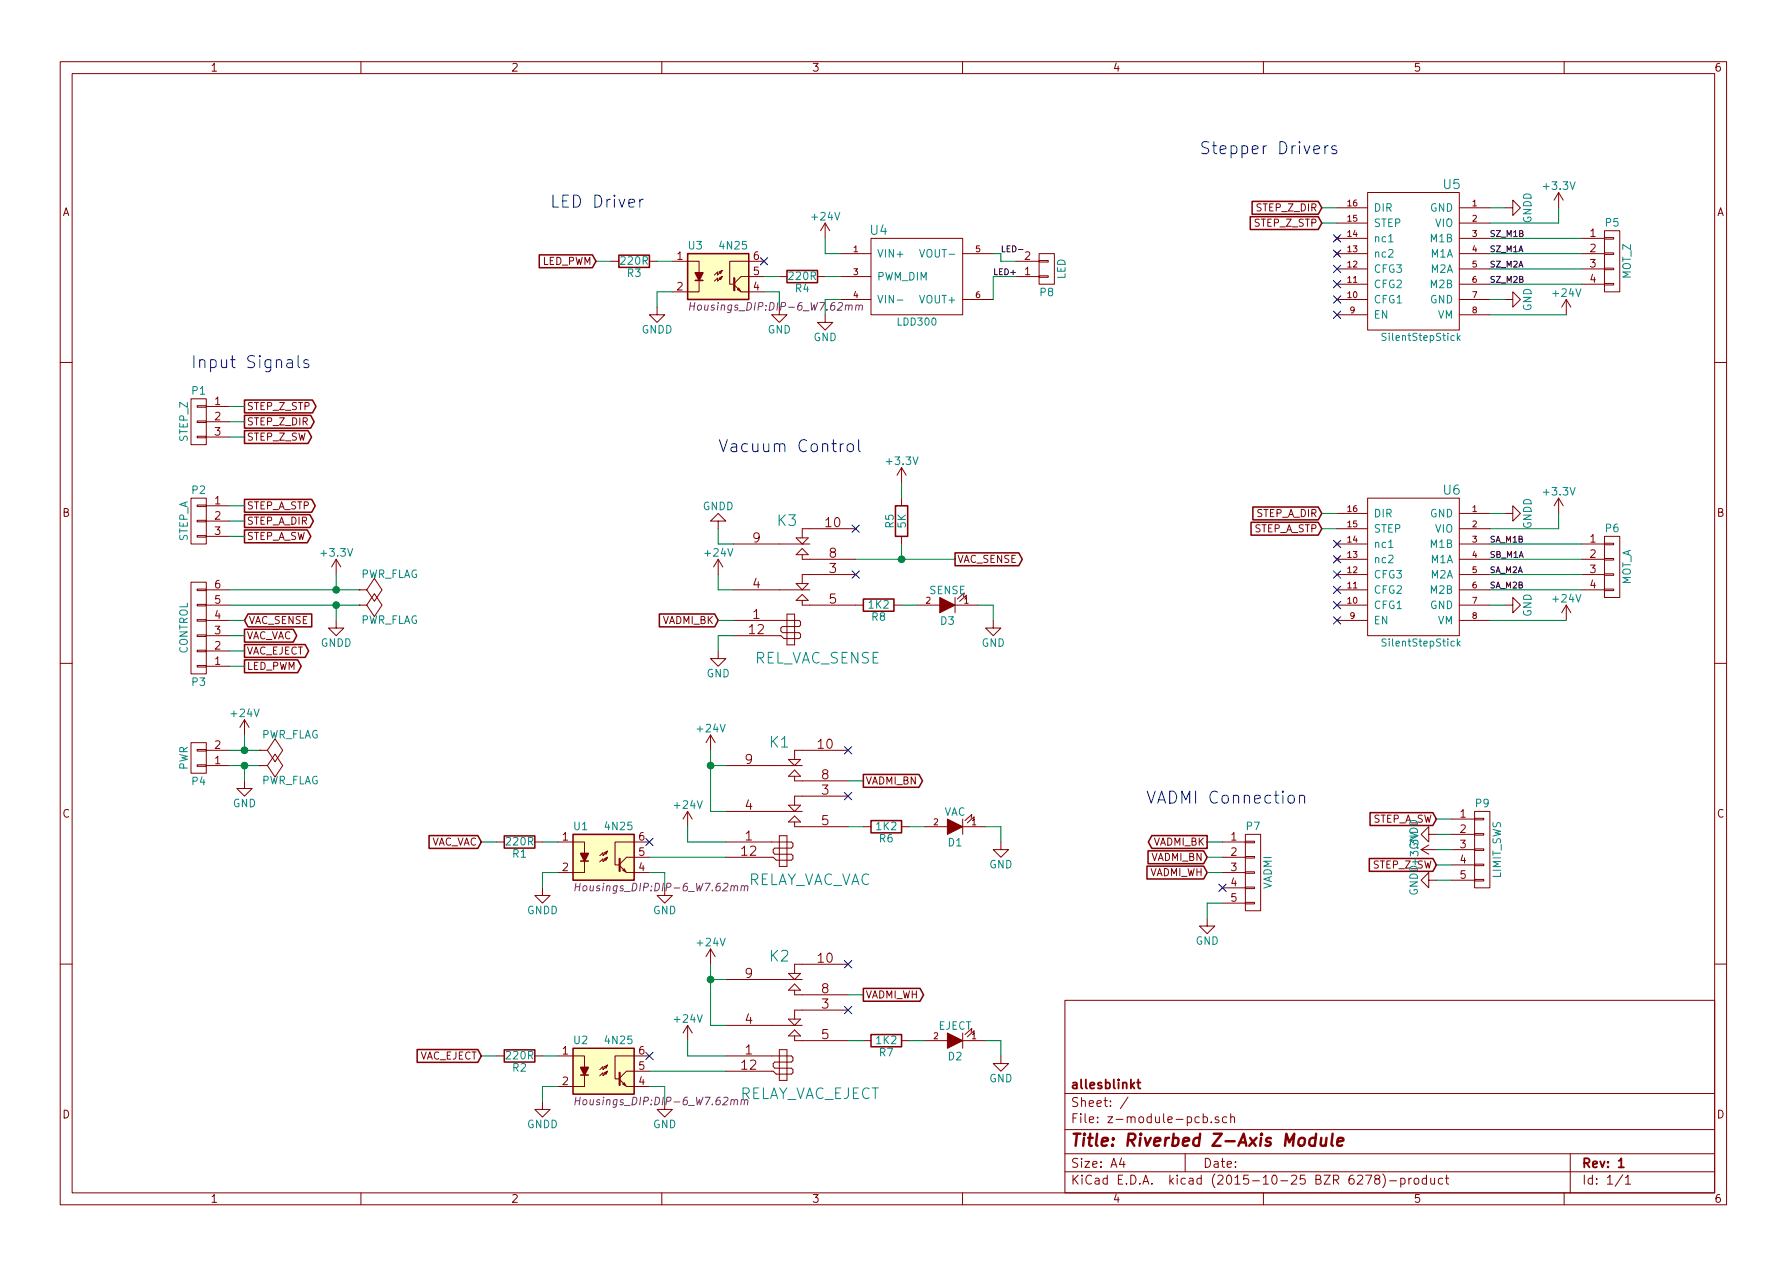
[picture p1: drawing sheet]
EESchema Schematic File Version 2
LIBS:power
LIBS:device
LIBS:transistors
LIBS:conn
LIBS:linear
LIBS:regul
LIBS:74xx
LIBS:cmos4000
LIBS:adc-dac
LIBS:memory
LIBS:xilinx
LIBS:microcontrollers
LIBS:dsp
LIBS:microchip
LIBS:analog_switches
LIBS:motorola
LIBS:texas
LIBS:intel
LIBS:audio
LIBS:interface
LIBS:digital-audio
LIBS:philips
LIBS:display
LIBS:cypress
LIBS:siliconi
LIBS:opto
LIBS:atmel
LIBS:contrib
LIBS:valves
LIBS:z-module
LIBS:z-module-pcb-cache
EELAYER 25 0
EELAYER END
$Descr A4 11693 8268
encoding utf-8
Sheet 1 1
Title "Riverbed Z-Axis Module"
Date ""
Rev "1"
Comp "allesblinkt"
Comment1 ""
Comment2 ""
Comment3 ""
Comment4 ""
$EndDescr
$Comp
L SilentStepStick U5
U 1 1
P 9250 1700
F 0 "U5" H 9000 2200 60  0000 C CNN
F 1 "SilentStepStick" H 9200 1200 47  0000 C CNN
F 2 "z-module-pcb:SilentStepStick" H 9250 1300 60  0001 C CNN
F 3 "" H 9250 1300 60  0000 C CNN
	1    9250 1700
	-1   0    0    -1  
$EndComp
$Comp
L GND #PWR01
U 1 1
P 9850 1950
F 0 "#PWR01" H 9850 1700 50  0001 C CNN
F 1 "GND" H 9850 1800 50  0000 C CNN
F 2 "" H 9850 1950 60  0000 C CNN
F 3 "" H 9850 1950 60  0000 C CNN
	1    9850 1950
	0    -1   -1   0   
$EndComp
$Comp
L +24V #PWR02
U 1 1
P 10250 2050
F 0 "#PWR02" H 10250 1900 50  0001 C CNN
F 1 "+24V" H 10250 2190 50  0000 C CNN
F 2 "" H 10250 2050 60  0000 C CNN
F 3 "" H 10250 2050 60  0000 C CNN
	1    10250 2050
	1    0    0    -1  
$EndComp
$Comp
L CONN_01X04 P5
U 1 1
P 10550 1700
F 0 "P5" H 10550 1950 50  0000 C CNN
F 1 "MOT_Z" V 10650 1700 50  0000 C CNN
F 2 "z-module-pcb:AKL_182-04" H 10550 1700 60  0001 C CNN
F 3 "" H 10550 1700 60  0000 C CNN
	1    10550 1700
	1    0    0    -1  
$EndComp
NoConn ~ 8750 2050
NoConn ~ 8750 1550
NoConn ~ 8750 1650
$Comp
L RELAY_AXICOM_V23079 K3
U 1 1
P 5200 3800
F 0 "K3" H 5150 4200 70  0000 C CNN
F 1 "REL_VAC_SENSE" H 5350 3300 70  0000 C CNN
F 2 "z-module-pcb:AxicomRelay-V23079" H 5200 3800 60  0001 C CNN
F 3 "" H 5200 3800 60  0000 C CNN
F 4 "HFD3-024" H 5200 3800 60  0001 C CNN "Order"
	1    5200 3800
	1    0    0    -1  
$EndComp
Text GLabel 1600 2750 2    47   Output ~ 0
STEP_Z_DIR
Text GLabel 1600 2650 2    47   Output ~ 0
STEP_Z_STP
Text GLabel 1600 2850 2    47   Output ~ 0
STEP_Z_SW
Text GLabel 1600 3400 2    47   Output ~ 0
STEP_A_DIR
Text GLabel 1600 3300 2    47   Output ~ 0
STEP_A_STP
Text GLabel 1600 3500 2    47   Output ~ 0
STEP_A_SW
$Comp
L CONN_01X06 P3
U 1 1
P 1300 4100
F 0 "P3" H 1300 4450 50  0000 C CNN
F 1 "CONTROL" V 1400 4100 50  0000 C CNN
F 2 "z-module-pcb:AKL_182-06" H 1300 4100 60  0001 C CNN
F 3 "" H 1300 4100 60  0000 C CNN
	1    1300 4100
	-1   0    0    1   
$EndComp
$Comp
L CONN_01X03 P1
U 1 1
P 1300 2750
F 0 "P1" H 1300 2950 50  0000 C CNN
F 1 "STEP_Z" V 1400 2750 50  0000 C CNN
F 2 "z-module-pcb:AKL_182-03" H 1300 2750 60  0001 C CNN
F 3 "" H 1300 2750 60  0000 C CNN
	1    1300 2750
	-1   0    0    -1  
$EndComp
$Comp
L CONN_01X03 P2
U 1 1
P 1300 3400
F 0 "P2" H 1300 3600 50  0000 C CNN
F 1 "STEP_A" V 1400 3400 50  0000 C CNN
F 2 "z-module-pcb:AKL_182-03" H 1300 3400 60  0001 C CNN
F 3 "" H 1300 3400 60  0000 C CNN
	1    1300 3400
	-1   0    0    -1  
$EndComp
$Comp
L GND #PWR03
U 1 1
P 1600 5100
F 0 "#PWR03" H 1600 4850 50  0001 C CNN
F 1 "GND" H 1600 4950 50  0000 C CNN
F 2 "" H 1600 5100 60  0000 C CNN
F 3 "" H 1600 5100 60  0000 C CNN
	1    1600 5100
	1    0    0    -1  
$EndComp
$Comp
L +3.3V #PWR04
U 1 1
P 2200 3750
F 0 "#PWR04" H 2200 3600 50  0001 C CNN
F 1 "+3.3V" H 2200 3890 50  0000 C CNN
F 2 "" H 2200 3750 60  0000 C CNN
F 3 "" H 2200 3750 60  0000 C CNN
	1    2200 3750
	1    0    0    -1  
$EndComp
$Comp
L +24V #PWR05
U 1 1
P 1600 4800
F 0 "#PWR05" H 1600 4650 50  0001 C CNN
F 1 "+24V" H 1600 4940 50  0000 C CNN
F 2 "" H 1600 4800 60  0000 C CNN
F 3 "" H 1600 4800 60  0000 C CNN
	1    1600 4800
	1    0    0    -1  
$EndComp
$Comp
L GNDD #PWR06
U 1 1
P 9850 1350
F 0 "#PWR06" H 9850 1100 50  0001 C CNN
F 1 "GNDD" H 9850 1200 50  0000 C CNN
F 2 "" H 9850 1350 60  0000 C CNN
F 3 "" H 9850 1350 60  0000 C CNN
	1    9850 1350
	0    -1   -1   0   
$EndComp
Text GLabel 1600 4350 2    47   Output ~ 0
LED_PWM
$Comp
L CONN_01X02 P4
U 1 1
P 1300 4950
F 0 "P4" H 1300 5100 50  0000 C CNN
F 1 "PWR" V 1400 4950 50  0000 C CNN
F 2 "z-module-pcb:AKL_182-02" H 1300 4950 60  0001 C CNN
F 3 "" H 1300 4950 60  0000 C CNN
	1    1300 4950
	-1   0    0    1   
$EndComp
Text GLabel 1600 4150 2    47   Output ~ 0
VAC_VAC
Text GLabel 1600 4250 2    47   Output ~ 0
VAC_EJECT
Text GLabel 1600 4050 2    47   Input ~ 0
VAC_SENSE
Wire Wire Line
	9750 1950 9850 1950
Wire Wire Line
	9750 2050 10250 2050
Wire Wire Line
	9750 1550 10350 1550
Wire Wire Line
	9750 1650 10350 1650
Wire Wire Line
	9750 1750 10350 1750
Wire Wire Line
	9750 1850 10350 1850
Wire Wire Line
	9750 1350 9850 1350
Wire Wire Line
	9750 1450 10200 1450
Wire Wire Line
	10200 1450 10200 1350
Wire Wire Line
	1500 2650 1600 2650
Wire Wire Line
	1500 2750 1600 2750
Wire Wire Line
	1500 2850 1600 2850
Wire Wire Line
	1500 3300 1600 3300
Wire Wire Line
	1500 3400 1600 3400
Wire Wire Line
	1500 3500 1600 3500
Wire Wire Line
	1500 3850 2350 3850
Wire Wire Line
	1500 3950 2350 3950
Wire Wire Line
	2200 3850 2200 3750
Wire Wire Line
	1500 4150 1600 4150
Wire Wire Line
	1500 4250 1600 4250
Wire Wire Line
	1500 4050 1600 4050
Wire Wire Line
	4700 3450 4700 3550
Wire Wire Line
	4700 3550 4800 3550
$Comp
L +3.3V #PWR07
U 1 1
P 5900 3150
F 0 "#PWR07" H 5900 3000 50  0001 C CNN
F 1 "+3.3V" H 5900 3290 50  0000 C CNN
F 2 "" H 5900 3150 60  0000 C CNN
F 3 "" H 5900 3150 60  0000 C CNN
	1    5900 3150
	1    0    0    -1  
$EndComp
Text GLabel 6250 3650 2    47   Output ~ 0
VAC_SENSE
Wire Wire Line
	5600 3650 6250 3650
NoConn ~ 5600 3450
NoConn ~ 5600 3750
Text GLabel 8650 1450 0    47   Input ~ 0
STEP_Z_STP
Wire Wire Line
	8650 1450 8750 1450
Text GLabel 8650 1350 0    47   Input ~ 0
STEP_Z_DIR
Wire Wire Line
	8650 1350 8750 1350
$Comp
L GND #PWR08
U 1 1
P 4700 4250
F 0 "#PWR08" H 4700 4000 50  0001 C CNN
F 1 "GND" H 4700 4100 50  0000 C CNN
F 2 "" H 4700 4250 60  0000 C CNN
F 3 "" H 4700 4250 60  0000 C CNN
	1    4700 4250
	1    0    0    -1  
$EndComp
Wire Wire Line
	4700 4250 4700 4150
Wire Wire Line
	4700 4150 4800 4150
$Comp
L CONN_01X02 P8
U 1 1
P 6850 1750
F 0 "P8" H 6850 1900 50  0000 C CNN
F 1 "LED" V 6950 1750 50  0000 C CNN
F 2 "z-module-pcb:AKL_182-02" H 6850 1750 60  0001 C CNN
F 3 "" H 6850 1750 60  0000 C CNN
	1    6850 1750
	1    0    0    1   
$EndComp
Text GLabel 7900 5600 0    47   Input ~ 0
VADMI_BN
Wire Wire Line
	8000 5600 7900 5600
Text GLabel 7900 5700 0    47   Input ~ 0
VADMI_WH
Wire Wire Line
	7900 5700 8000 5700
Text GLabel 7900 5500 0    47   Output ~ 0
VADMI_BK
$Comp
L CONN_01X05 P7
U 1 1
P 8200 5700
F 0 "P7" H 8200 6000 50  0000 C CNN
F 1 "VADMI" V 8300 5700 50  0000 C CNN
F 2 "z-module-pcb:AKL_182-05" H 8200 5700 60  0001 C CNN
F 3 "" H 8200 5700 60  0000 C CNN
	1    8200 5700
	1    0    0    -1  
$EndComp
Wire Wire Line
	7900 5500 8000 5500
NoConn ~ 8000 5800
$Comp
L RELAY_AXICOM_V23079 K1
U 1 1
P 5150 5250
F 0 "K1" H 5100 5650 70  0000 C CNN
F 1 "RELAY_VAC_VAC" H 5300 4750 70  0000 C CNN
F 2 "z-module-pcb:AxicomRelay-V23079" H 5150 5250 60  0001 C CNN
F 3 "" H 5150 5250 60  0000 C CNN
F 4 "HFD3-024" H 5150 5250 60  0001 C CNN "Order"
	1    5150 5250
	1    0    0    -1  
$EndComp
Text GLabel 5650 5100 2    47   Output ~ 0
VADMI_BN
Wire Wire Line
	5550 5100 5650 5100
Text GLabel 5650 6500 2    47   Output ~ 0
VADMI_WH
$Comp
L RELAY_AXICOM_V23079 K2
U 1 1
P 5150 6650
F 0 "K2" H 5100 7050 70  0000 C CNN
F 1 "RELAY_VAC_EJECT" H 5300 6150 70  0000 C CNN
F 2 "z-module-pcb:AxicomRelay-V23079" H 5150 6650 60  0001 C CNN
F 3 "" H 5150 6650 60  0000 C CNN
F 4 "HFD3-024" H 5150 6650 60  0001 C CNN "Order"
	1    5150 6650
	1    0    0    -1  
$EndComp
Wire Wire Line
	5550 6500 5650 6500
NoConn ~ 5550 4900
NoConn ~ 5550 6600
NoConn ~ 5550 6300
$Comp
L +24V #PWR09
U 1 1
P 4500 5400
F 0 "#PWR09" H 4500 5250 50  0001 C CNN
F 1 "+24V" H 4500 5540 50  0000 C CNN
F 2 "" H 4500 5400 60  0000 C CNN
F 3 "" H 4500 5400 60  0000 C CNN
	1    4500 5400
	1    0    0    -1  
$EndComp
Wire Wire Line
	4500 5400 4500 5500
Wire Wire Line
	4500 5500 4750 5500
$Comp
L +24V #PWR010
U 1 1
P 4500 6800
F 0 "#PWR010" H 4500 6650 50  0001 C CNN
F 1 "+24V" H 4500 6940 50  0000 C CNN
F 2 "" H 4500 6800 60  0000 C CNN
F 3 "" H 4500 6800 60  0000 C CNN
	1    4500 6800
	1    0    0    -1  
$EndComp
Wire Wire Line
	4500 6800 4500 6900
Wire Wire Line
	4500 6900 4750 6900
Wire Wire Line
	7900 5900 8000 5900
$Comp
L GND #PWR011
U 1 1
P 7900 6000
F 0 "#PWR011" H 7900 5750 50  0001 C CNN
F 1 "GND" H 7900 5850 50  0000 C CNN
F 2 "" H 7900 6000 60  0000 C CNN
F 3 "" H 7900 6000 60  0000 C CNN
	1    7900 6000
	1    0    0    -1  
$EndComp
Wire Wire Line
	7900 5900 7900 6000
Text GLabel 4700 4050 0    47   Input ~ 0
VADMI_BK
Wire Wire Line
	4700 4050 4800 4050
$Comp
L +24V #PWR012
U 1 1
P 4650 4900
F 0 "#PWR012" H 4650 4750 50  0001 C CNN
F 1 "+24V" H 4650 5040 50  0000 C CNN
F 2 "" H 4650 4900 60  0000 C CNN
F 3 "" H 4650 4900 60  0000 C CNN
	1    4650 4900
	1    0    0    -1  
$EndComp
Wire Wire Line
	4650 4900 4650 5300
Wire Wire Line
	4650 5000 4750 5000
$Comp
L +24V #PWR013
U 1 1
P 4650 6300
F 0 "#PWR013" H 4650 6150 50  0001 C CNN
F 1 "+24V" H 4650 6440 50  0000 C CNN
F 2 "" H 4650 6300 60  0000 C CNN
F 3 "" H 4650 6300 60  0000 C CNN
	1    4650 6300
	1    0    0    -1  
$EndComp
Wire Wire Line
	4650 6300 4650 6700
Wire Wire Line
	4650 6400 4750 6400
NoConn ~ 8750 1750
Wire Wire Line
	4650 5300 4750 5300
Connection ~ 4650 5000
Wire Wire Line
	4700 3750 4700 3850
Wire Wire Line
	4700 3850 4800 3850
NoConn ~ 5550 5200
$Comp
L R R7
U 1 1
P 5800 6800
F 0 "R7" V 5880 6800 50  0000 C CNN
F 1 "1K2" V 5800 6800 50  0000 C CNN
F 2 "Resistors_ThroughHole:Resistor_Horizontal_RM10mm" V 5730 6800 30  0001 C CNN
F 3 "" H 5800 6800 30  0000 C CNN
	1    5800 6800
	0    1    1    0   
$EndComp
Wire Wire Line
	5550 5400 5650 5400
$Comp
L LED D2
U 1 1
P 6250 6800
F 0 "D2" H 6250 6900 50  0000 C CNN
F 1 "EJECT" H 6250 6700 50  0000 C CNN
F 2 "LEDs:LED-3MM" H 6250 6800 60  0001 C CNN
F 3 "" H 6250 6800 60  0000 C CNN
	1    6250 6800
	-1   0    0    1   
$EndComp
Wire Wire Line
	5950 6800 6050 6800
$Comp
L GND #PWR014
U 1 1
P 6550 6900
F 0 "#PWR014" H 6550 6650 50  0001 C CNN
F 1 "GND" H 6550 6750 50  0000 C CNN
F 2 "" H 6550 6900 60  0000 C CNN
F 3 "" H 6550 6900 60  0000 C CNN
	1    6550 6900
	1    0    0    -1  
$EndComp
Wire Wire Line
	6450 6800 6550 6800
Wire Wire Line
	6550 6800 6550 6900
$Comp
L R R6
U 1 1
P 5800 5400
F 0 "R6" V 5880 5400 50  0000 C CNN
F 1 "1K2" V 5800 5400 50  0000 C CNN
F 2 "Resistors_ThroughHole:Resistor_Horizontal_RM10mm" V 5730 5400 30  0001 C CNN
F 3 "" H 5800 5400 30  0000 C CNN
	1    5800 5400
	0    1    1    0   
$EndComp
$Comp
L LED D1
U 1 1
P 6250 5400
F 0 "D1" H 6250 5500 50  0000 C CNN
F 1 "VAC" H 6250 5300 50  0000 C CNN
F 2 "LEDs:LED-3MM" H 6250 5400 60  0001 C CNN
F 3 "" H 6250 5400 60  0000 C CNN
	1    6250 5400
	-1   0    0    1   
$EndComp
Wire Wire Line
	5950 5400 6050 5400
$Comp
L GND #PWR015
U 1 1
P 6550 5500
F 0 "#PWR015" H 6550 5250 50  0001 C CNN
F 1 "GND" H 6550 5350 50  0000 C CNN
F 2 "" H 6550 5500 60  0000 C CNN
F 3 "" H 6550 5500 60  0000 C CNN
	1    6550 5500
	1    0    0    -1  
$EndComp
Wire Wire Line
	6450 5400 6550 5400
Wire Wire Line
	6550 5400 6550 5500
Wire Wire Line
	5550 6800 5650 6800
Wire Wire Line
	4650 6700 4750 6700
Connection ~ 4650 6400
$Comp
L R R8
U 1 1
P 5750 3950
F 0 "R8" V 5830 3950 50  0000 C CNN
F 1 "1K2" V 5750 3950 50  0000 C CNN
F 2 "Resistors_ThroughHole:Resistor_Horizontal_RM10mm" V 5680 3950 30  0001 C CNN
F 3 "" H 5750 3950 30  0000 C CNN
	1    5750 3950
	0    1    1    0   
$EndComp
$Comp
L LED D3
U 1 1
P 6200 3950
F 0 "D3" H 6200 4050 50  0000 C CNN
F 1 "SENSE" H 6200 3850 50  0000 C CNN
F 2 "LEDs:LED-3MM" H 6200 3950 60  0001 C CNN
F 3 "" H 6200 3950 60  0000 C CNN
	1    6200 3950
	-1   0    0    1   
$EndComp
Wire Wire Line
	5900 3950 6000 3950
$Comp
L GND #PWR016
U 1 1
P 6500 4050
F 0 "#PWR016" H 6500 3800 50  0001 C CNN
F 1 "GND" H 6500 3900 50  0000 C CNN
F 2 "" H 6500 4050 60  0000 C CNN
F 3 "" H 6500 4050 60  0000 C CNN
	1    6500 4050
	1    0    0    -1  
$EndComp
Wire Wire Line
	6400 3950 6500 3950
Wire Wire Line
	6500 3950 6500 4050
$Comp
L R R5
U 1 1
P 5900 3400
F 0 "R5" V 5980 3400 50  0000 C CNN
F 1 "5K" V 5900 3400 50  0000 C CNN
F 2 "Resistors_ThroughHole:Resistor_Horizontal_RM10mm" V 5830 3400 30  0001 C CNN
F 3 "" H 5900 3400 30  0000 C CNN
	1    5900 3400
	-1   0    0    1   
$EndComp
$Comp
L GNDD #PWR017
U 1 1
P 4700 3450
F 0 "#PWR017" H 4700 3200 50  0001 C CNN
F 1 "GNDD" H 4700 3300 50  0000 C CNN
F 2 "" H 4700 3450 60  0000 C CNN
F 3 "" H 4700 3450 60  0000 C CNN
	1    4700 3450
	-1   0    0    1   
$EndComp
Wire Wire Line
	5900 3150 5900 3250
$Comp
L +24V #PWR018
U 1 1
P 4700 3750
F 0 "#PWR018" H 4700 3600 50  0001 C CNN
F 1 "+24V" H 4700 3890 50  0000 C CNN
F 2 "" H 4700 3750 60  0000 C CNN
F 3 "" H 4700 3750 60  0000 C CNN
	1    4700 3750
	1    0    0    -1  
$EndComp
$Comp
L 4N25 U1
U 1 1
P 3950 5600
F 0 "U1" H 3750 5800 50  0000 L CNN
F 1 "4N25" H 3950 5800 50  0000 L CNN
F 2 "Housings_DIP:DIP-6_W7.62mm" H 3750 5400 50  0000 L CIN
F 3 "" H 3950 5600 50  0000 L CNN
	1    3950 5600
	1    0    0    -1  
$EndComp
$Comp
L GND #PWR019
U 1 1
P 4350 5800
F 0 "#PWR019" H 4350 5550 50  0001 C CNN
F 1 "GND" H 4350 5650 50  0000 C CNN
F 2 "" H 4350 5800 60  0000 C CNN
F 3 "" H 4350 5800 60  0000 C CNN
	1    4350 5800
	1    0    0    -1  
$EndComp
Wire Wire Line
	4250 5700 4350 5700
Wire Wire Line
	4350 5700 4350 5800
Wire Wire Line
	4250 5600 4750 5600
NoConn ~ 4250 5500
$Comp
L 4N25 U2
U 1 1
P 3950 7000
F 0 "U2" H 3750 7200 50  0000 L CNN
F 1 "4N25" H 3950 7200 50  0000 L CNN
F 2 "Housings_DIP:DIP-6_W7.62mm" H 3750 6800 50  0000 L CIN
F 3 "" H 3950 7000 50  0000 L CNN
	1    3950 7000
	1    0    0    -1  
$EndComp
$Comp
L GND #PWR020
U 1 1
P 4350 7200
F 0 "#PWR020" H 4350 6950 50  0001 C CNN
F 1 "GND" H 4350 7050 50  0000 C CNN
F 2 "" H 4350 7200 60  0000 C CNN
F 3 "" H 4350 7200 60  0000 C CNN
	1    4350 7200
	1    0    0    -1  
$EndComp
Wire Wire Line
	4250 7100 4350 7100
Wire Wire Line
	4250 7000 4750 7000
NoConn ~ 4250 6900
Text GLabel 3150 5500 0    47   Input ~ 0
VAC_VAC
Wire Wire Line
	3550 5500 3650 5500
$Comp
L GNDD #PWR021
U 1 1
P 3550 5800
F 0 "#PWR021" H 3550 5550 50  0001 C CNN
F 1 "GNDD" H 3550 5650 50  0000 C CNN
F 2 "" H 3550 5800 60  0000 C CNN
F 3 "" H 3550 5800 60  0000 C CNN
	1    3550 5800
	1    0    0    -1  
$EndComp
Wire Wire Line
	3650 5700 3550 5700
Wire Wire Line
	3550 5700 3550 5800
$Comp
L GNDD #PWR022
U 1 1
P 3550 7200
F 0 "#PWR022" H 3550 6950 50  0001 C CNN
F 1 "GNDD" H 3550 7050 50  0000 C CNN
F 2 "" H 3550 7200 60  0000 C CNN
F 3 "" H 3550 7200 60  0000 C CNN
	1    3550 7200
	1    0    0    -1  
$EndComp
Wire Wire Line
	3650 7100 3550 7100
Wire Wire Line
	3550 7100 3550 7200
Text GLabel 3150 6900 0    47   Input ~ 0
VAC_EJECT
Wire Wire Line
	3550 6900 3650 6900
$Comp
L R R1
U 1 1
P 3400 5500
F 0 "R1" V 3480 5500 50  0000 C CNN
F 1 "220R" V 3400 5500 50  0000 C CNN
F 2 "Resistors_ThroughHole:Resistor_Horizontal_RM10mm" V 3330 5500 30  0001 C CNN
F 3 "" H 3400 5500 30  0000 C CNN
	1    3400 5500
	0    1    1    0   
$EndComp
Wire Wire Line
	3150 5500 3250 5500
$Comp
L R R2
U 1 1
P 3400 6900
F 0 "R2" V 3480 6900 50  0000 C CNN
F 1 "220R" V 3400 6900 50  0000 C CNN
F 2 "Resistors_ThroughHole:Resistor_Horizontal_RM10mm" V 3330 6900 30  0001 C CNN
F 3 "" H 3400 6900 30  0000 C CNN
	1    3400 6900
	0    1    1    0   
$EndComp
Wire Wire Line
	3150 6900 3250 6900
Text Label 9750 1550 0    39   ~ 0
SZ_M1B
Text Label 9750 1650 0    39   ~ 0
SZ_M1A
Text Label 9750 1750 0    39   ~ 0
SZ_M2A
Text Label 9750 1850 0    39   ~ 0
SZ_M2B
$Comp
L SilentStepStick U6
U 1 1
P 9250 3700
F 0 "U6" H 9000 4200 60  0000 C CNN
F 1 "SilentStepStick" H 9200 3200 47  0000 C CNN
F 2 "z-module-pcb:SilentStepStick" H 9250 3300 60  0001 C CNN
F 3 "" H 9250 3300 60  0000 C CNN
	1    9250 3700
	-1   0    0    -1  
$EndComp
$Comp
L GND #PWR023
U 1 1
P 9850 3950
F 0 "#PWR023" H 9850 3700 50  0001 C CNN
F 1 "GND" H 9850 3800 50  0000 C CNN
F 2 "" H 9850 3950 60  0000 C CNN
F 3 "" H 9850 3950 60  0000 C CNN
	1    9850 3950
	0    -1   -1   0   
$EndComp
$Comp
L +24V #PWR024
U 1 1
P 10250 4050
F 0 "#PWR024" H 10250 3900 50  0001 C CNN
F 1 "+24V" H 10250 4190 50  0000 C CNN
F 2 "" H 10250 4050 60  0000 C CNN
F 3 "" H 10250 4050 60  0000 C CNN
	1    10250 4050
	1    0    0    -1  
$EndComp
$Comp
L CONN_01X04 P6
U 1 1
P 10550 3700
F 0 "P6" H 10550 3950 50  0000 C CNN
F 1 "MOT_A" V 10650 3700 50  0000 C CNN
F 2 "z-module-pcb:AKL_182-04" H 10550 3700 60  0001 C CNN
F 3 "" H 10550 3700 60  0000 C CNN
	1    10550 3700
	1    0    0    -1  
$EndComp
NoConn ~ 8750 4050
NoConn ~ 8750 3550
NoConn ~ 8750 3650
$Comp
L GNDD #PWR025
U 1 1
P 9850 3350
F 0 "#PWR025" H 9850 3100 50  0001 C CNN
F 1 "GNDD" H 9850 3200 50  0000 C CNN
F 2 "" H 9850 3350 60  0000 C CNN
F 3 "" H 9850 3350 60  0000 C CNN
	1    9850 3350
	0    -1   -1   0   
$EndComp
Wire Wire Line
	9750 3950 9850 3950
Wire Wire Line
	9750 4050 10250 4050
Wire Wire Line
	9750 3550 10350 3550
Wire Wire Line
	9750 3650 10350 3650
Wire Wire Line
	9750 3750 10350 3750
Wire Wire Line
	9750 3850 10350 3850
Wire Wire Line
	9750 3350 9850 3350
Wire Wire Line
	9750 3450 10200 3450
Wire Wire Line
	10200 3450 10200 3350
Text GLabel 8650 3450 0    47   Input ~ 0
STEP_A_STP
Wire Wire Line
	8650 3450 8750 3450
Text GLabel 8650 3350 0    47   Input ~ 0
STEP_A_DIR
Wire Wire Line
	8650 3350 8750 3350
NoConn ~ 8750 3750
Text Label 9750 3550 0    39   ~ 0
SA_M1B
Text Label 9750 3650 0    39   ~ 0
SB_M1A
Text Label 9750 3750 0    39   ~ 0
SA_M2A
Text Label 9750 3850 0    39   ~ 0
SA_M2B
$Comp
L 4N25 U3
U 1 1
P 4700 1800
F 0 "U3" H 4500 2000 50  0000 L CNN
F 1 "4N25" H 4700 2000 50  0000 L CNN
F 2 "Housings_DIP:DIP-6_W7.62mm" H 4500 1600 50  0000 L CIN
F 3 "" H 4700 1800 50  0000 L CNN
	1    4700 1800
	1    0    0    -1  
$EndComp
$Comp
L GND #PWR026
U 1 1
P 5100 2000
F 0 "#PWR026" H 5100 1750 50  0001 C CNN
F 1 "GND" H 5100 1850 50  0000 C CNN
F 2 "" H 5100 2000 60  0000 C CNN
F 3 "" H 5100 2000 60  0000 C CNN
	1    5100 2000
	1    0    0    -1  
$EndComp
Wire Wire Line
	5000 1900 5100 1900
Wire Wire Line
	5100 1900 5100 2000
NoConn ~ 5000 1700
Wire Wire Line
	4300 1700 4400 1700
$Comp
L GNDD #PWR027
U 1 1
P 4300 2000
F 0 "#PWR027" H 4300 1750 50  0001 C CNN
F 1 "GNDD" H 4300 1850 50  0000 C CNN
F 2 "" H 4300 2000 60  0000 C CNN
F 3 "" H 4300 2000 60  0000 C CNN
	1    4300 2000
	1    0    0    -1  
$EndComp
Wire Wire Line
	4400 1900 4300 1900
Wire Wire Line
	4300 1900 4300 2000
$Comp
L R R3
U 1 1
P 4150 1700
F 0 "R3" V 4230 1700 50  0000 C CNN
F 1 "220R" V 4150 1700 50  0000 C CNN
F 2 "Resistors_ThroughHole:Resistor_Horizontal_RM10mm" V 4080 1700 30  0001 C CNN
F 3 "" H 4150 1700 30  0000 C CNN
	1    4150 1700
	0    1    1    0   
$EndComp
Wire Wire Line
	3900 1700 4000 1700
$Comp
L LDD300 U4
U 1 1
P 6000 1800
F 0 "U4" H 5750 2100 60  0000 C CNN
F 1 "LDD300" H 6000 1500 47  0000 C CNN
F 2 "z-module-pcb:Meanwell_LDD300" H 6000 1400 60  0001 C CNN
F 3 "" H 6000 1400 60  0000 C CNN
	1    6000 1800
	1    0    0    -1  
$EndComp
Wire Wire Line
	6500 1950 6500 1800
Wire Wire Line
	6500 1800 6650 1800
Wire Wire Line
	6650 1700 6550 1700
Wire Wire Line
	6550 1700 6550 1650
Wire Wire Line
	6550 1650 6500 1650
$Comp
L +3.3V #PWR028
U 1 1
P 10200 1350
F 0 "#PWR028" H 10200 1200 50  0001 C CNN
F 1 "+3.3V" H 10200 1490 50  0000 C CNN
F 2 "" H 10200 1350 60  0000 C CNN
F 3 "" H 10200 1350 60  0000 C CNN
	1    10200 1350
	1    0    0    -1  
$EndComp
$Comp
L +3.3V #PWR029
U 1 1
P 10200 3350
F 0 "#PWR029" H 10200 3200 50  0001 C CNN
F 1 "+3.3V" H 10200 3490 50  0000 C CNN
F 2 "" H 10200 3350 60  0000 C CNN
F 3 "" H 10200 3350 60  0000 C CNN
	1    10200 3350
	1    0    0    -1  
$EndComp
$Comp
L R R4
U 1 1
P 5250 1800
F 0 "R4" V 5330 1800 50  0000 C CNN
F 1 "220R" V 5250 1800 50  0000 C CNN
F 2 "Resistors_ThroughHole:Resistor_Horizontal_RM10mm" V 5180 1800 30  0001 C CNN
F 3 "" H 5250 1800 30  0000 C CNN
	1    5250 1800
	0    1    1    0   
$EndComp
Wire Wire Line
	5000 1800 5100 1800
Wire Wire Line
	5400 1800 5500 1800
$Comp
L GND #PWR030
U 1 1
P 5400 2050
F 0 "#PWR030" H 5400 1800 50  0001 C CNN
F 1 "GND" H 5400 1900 50  0000 C CNN
F 2 "" H 5400 2050 60  0000 C CNN
F 3 "" H 5400 2050 60  0000 C CNN
	1    5400 2050
	1    0    0    -1  
$EndComp
Wire Wire Line
	5500 1950 5400 1950
Wire Wire Line
	5400 1950 5400 2050
$Comp
L +24V #PWR031
U 1 1
P 5400 1550
F 0 "#PWR031" H 5400 1400 50  0001 C CNN
F 1 "+24V" H 5400 1690 50  0000 C CNN
F 2 "" H 5400 1550 60  0000 C CNN
F 3 "" H 5400 1550 60  0000 C CNN
	1    5400 1550
	1    0    0    -1  
$EndComp
Wire Wire Line
	5400 1550 5400 1650
Wire Wire Line
	5400 1650 5500 1650
Wire Wire Line
	1500 5000 1700 5000
Wire Wire Line
	1600 5000 1600 5100
Wire Wire Line
	1500 4900 1700 4900
Wire Wire Line
	1600 4900 1600 4800
$Comp
L PWR_FLAG #FLG032
U 1 1
P 1700 4900
F 0 "#FLG032" H 1700 4995 50  0001 C CNN
F 1 "PWR_FLAG" V 1600 5100 50  0000 C CNN
F 2 "" H 1700 4900 60  0000 C CNN
F 3 "" H 1700 4900 60  0000 C CNN
	1    1700 4900
	0    1    1    0   
$EndComp
Connection ~ 1600 4900
$Comp
L PWR_FLAG #FLG033
U 1 1
P 1700 5000
F 0 "#FLG033" H 1700 5095 50  0001 C CNN
F 1 "PWR_FLAG" V 1800 5200 50  0000 C CNN
F 2 "" H 1700 5000 60  0000 C CNN
F 3 "" H 1700 5000 60  0000 C CNN
	1    1700 5000
	0    1    1    0   
$EndComp
Connection ~ 1600 5000
$Comp
L PWR_FLAG #FLG034
U 1 1
P 2350 3850
F 0 "#FLG034" H 2350 3945 50  0001 C CNN
F 1 "PWR_FLAG" V 2250 4050 50  0000 C CNN
F 2 "" H 2350 3850 60  0000 C CNN
F 3 "" H 2350 3850 60  0000 C CNN
	1    2350 3850
	0    1    1    0   
$EndComp
Connection ~ 2200 3850
$Comp
L PWR_FLAG #FLG035
U 1 1
P 2350 3950
F 0 "#FLG035" H 2350 4045 50  0001 C CNN
F 1 "PWR_FLAG" V 2450 4150 50  0000 C CNN
F 2 "" H 2350 3950 60  0000 C CNN
F 3 "" H 2350 3950 60  0000 C CNN
	1    2350 3950
	0    1    1    0   
$EndComp
$Comp
L GNDD #PWR036
U 1 1
P 2200 4050
F 0 "#PWR036" H 2200 3800 50  0001 C CNN
F 1 "GNDD" H 2200 3900 50  0000 C CNN
F 2 "" H 2200 4050 60  0000 C CNN
F 3 "" H 2200 4050 60  0000 C CNN
	1    2200 4050
	1    0    0    -1  
$EndComp
Wire Wire Line
	2200 3950 2200 4050
Connection ~ 2200 3950
Text Notes 7850 1000 0    79   ~ 0
Stepper Drivers
Text Notes 7500 5250 0    79   ~ 0
VADMI Connection
Text Notes 3600 1350 0    79   ~ 0
LED Driver
Text Notes 4700 2950 0    79   ~ 0
Vacuum Control
Text Notes 1250 2400 0    79   ~ 0
Input Signals
Wire Wire Line
	5900 3550 5900 3650
Connection ~ 5900 3650
Wire Wire Line
	4350 7100 4350 7200
Wire Wire Line
	1500 4350 1600 4350
Text GLabel 3900 1700 0    47   Input ~ 0
LED_PWM
Text GLabel 9400 5350 0    47   Input ~ 0
STEP_A_SW
Wire Wire Line
	9400 5350 9500 5350
Text GLabel 9400 5650 0    47   Input ~ 0
STEP_Z_SW
Wire Wire Line
	9400 5450 9500 5450
$Comp
L CONN_01X05 P9
U 1 1
P 9700 5550
F 0 "P9" H 9700 5850 50  0000 C CNN
F 1 "LIMIT_SWS" V 9800 5550 50  0000 C CNN
F 2 "z-module-pcb:AKL_182-05" H 9700 5550 60  0001 C CNN
F 3 "" H 9700 5550 60  0000 C CNN
	1    9700 5550
	1    0    0    -1  
$EndComp
Wire Wire Line
	9400 5750 9500 5750
Wire Wire Line
	9400 5650 9500 5650
$Comp
L +3.3V #PWR037
U 1 1
P 9400 5550
F 0 "#PWR037" H 9400 5400 50  0001 C CNN
F 1 "+3.3V" H 9400 5690 50  0000 C CNN
F 2 "" H 9400 5550 60  0000 C CNN
F 3 "" H 9400 5550 60  0000 C CNN
	1    9400 5550
	0    -1   -1   0   
$EndComp
Wire Wire Line
	9400 5550 9500 5550
Text Label 6550 1650 0    39   ~ 0
LED-
Text Label 6500 1800 0    39   ~ 0
LED+
NoConn ~ 8750 1850
NoConn ~ 8750 1950
NoConn ~ 8750 3850
NoConn ~ 8750 3950
$Comp
L GNDD #PWR038
U 1 1
P 9400 5450
F 0 "#PWR038" H 9400 5200 50  0001 C CNN
F 1 "GNDD" H 9400 5300 50  0000 C CNN
F 2 "" H 9400 5450 60  0000 C CNN
F 3 "" H 9400 5450 60  0000 C CNN
	1    9400 5450
	0    1    1    0   
$EndComp
$Comp
L GNDD #PWR039
U 1 1
P 9400 5750
F 0 "#PWR039" H 9400 5500 50  0001 C CNN
F 1 "GNDD" H 9400 5600 50  0000 C CNN
F 2 "" H 9400 5750 60  0000 C CNN
F 3 "" H 9400 5750 60  0000 C CNN
	1    9400 5750
	0    1    1    0   
$EndComp
$EndSCHEMATC
